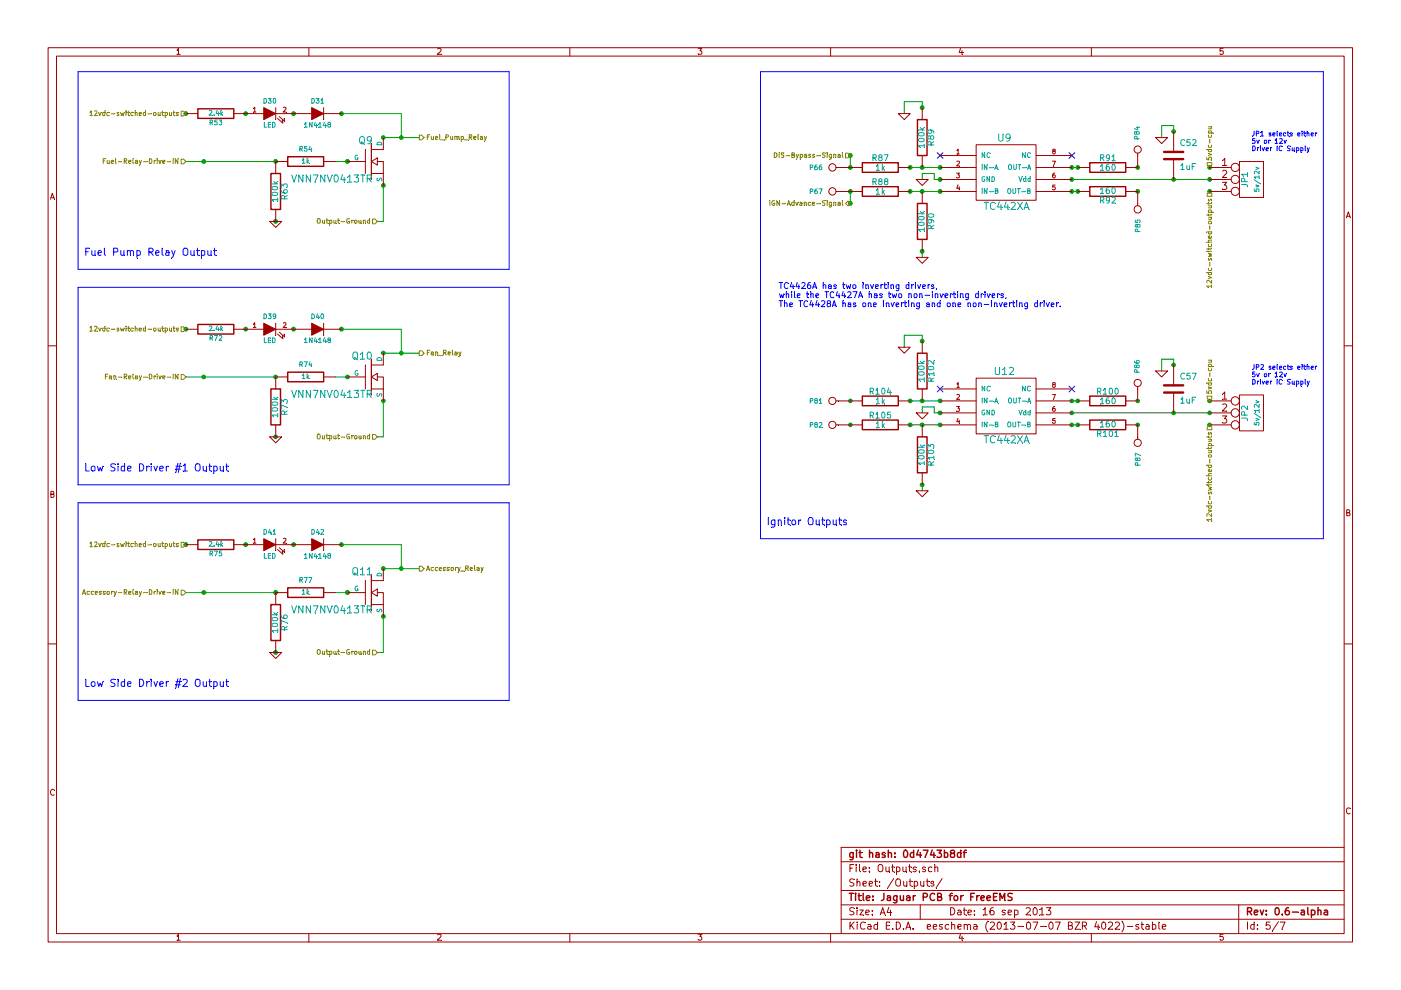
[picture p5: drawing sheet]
EESchema Schematic File Version 2  date Wed 18 Sep 2013 08:48:05 AM EDT
LIBS:opto
LIBS:power
LIBS:conn
LIBS:transistors
LIBS:device
LIBS:Jaguar
LIBS:Jaguar-cache
EELAYER 24  0
EELAYER END
$Descr A4 11700 8267
Sheet 5 7
Title "Jaguar PCB for FreeEMS"
Date "16 sep 2013"
Rev "0.6-alpha"
Comp "git hash: 0d4743b8df"
Comment1 ""
Comment2 ""
Comment3 ""
Comment4 ""
$EndDescr
Text Notes 6500 2350 0    50   ~ 0
\nTC4426A has two inverting drivers, \nwhile the TC4427A has two non-inverting drivers, \nThe TC4428A has one inverting and one non-inverting driver.
Connection ~ 7100 1700
Connection ~ 7100 1300
Wire Wire Line
	7100 1700 7100 1600
Wire Wire Line
	9800 1100 9800 1050
Wire Wire Line
	9800 1050 9700 1050
Wire Wire Line
	9700 1050 9700 1150
Wire Wire Line
	8950 1600 9000 1600
Wire Wire Line
	7700 2100 7700 2150
Wire Wire Line
	7850 1600 7600 1600
Wire Wire Line
	7600 1400 7850 1400
Wire Wire Line
	3150 3650 3200 3650
Wire Wire Line
	3150 1850 3200 1850
Connection ~ 1700 4950
Wire Wire Line
	2800 4950 2900 4950
Connection ~ 2300 4950
Connection ~ 2300 5450
Wire Wire Line
	3200 5150 3200 5450
Wire Wire Line
	2850 4550 3350 4550
Connection ~ 2850 4550
Connection ~ 2450 4550
Connection ~ 1550 4550
Connection ~ 2050 4550
Connection ~ 2900 4950
Connection ~ 3200 5150
Connection ~ 3200 4750
Connection ~ 3350 4750
Wire Wire Line
	3500 4750 3200 4750
Wire Wire Line
	3350 4550 3350 4750
Wire Notes Line
	4250 5850 4250 4200
Wire Notes Line
	4250 5850 650  5850
Wire Notes Line
	650  5850 650  4200
Wire Notes Line
	650  4200 4250 4200
Wire Wire Line
	1550 4950 2300 4950
Wire Wire Line
	1550 3150 2300 3150
Wire Notes Line
	650  2400 4250 2400
Wire Notes Line
	650  2400 650  4050
Wire Notes Line
	650  4050 4250 4050
Wire Notes Line
	4250 4050 4250 2400
Wire Wire Line
	3350 2950 3350 2750
Wire Wire Line
	3500 2950 3200 2950
Connection ~ 3350 2950
Connection ~ 3200 2950
Connection ~ 3200 3350
Connection ~ 2900 3150
Connection ~ 2050 2750
Connection ~ 1550 2750
Connection ~ 2450 2750
Connection ~ 2850 2750
Wire Wire Line
	3350 2750 2850 2750
Wire Wire Line
	3200 3650 3200 3350
Connection ~ 2300 3650
Connection ~ 2300 3150
Wire Wire Line
	2800 3150 2900 3150
Connection ~ 1700 3150
Connection ~ 1700 1350
Wire Wire Line
	2800 1350 2900 1350
Connection ~ 2300 1350
Connection ~ 2300 1850
Wire Wire Line
	3200 1850 3200 1550
Wire Wire Line
	2850 950  3350 950 
Connection ~ 2850 950 
Connection ~ 2450 950 
Connection ~ 1550 950 
Connection ~ 2050 950 
Connection ~ 2900 1350
Connection ~ 3200 1550
Connection ~ 3200 1150
Connection ~ 3350 1150
Wire Wire Line
	3500 1150 3200 1150
Wire Wire Line
	3350 950  3350 1150
Wire Notes Line
	4250 2250 4250 600 
Wire Notes Line
	4250 2250 650  2250
Wire Notes Line
	650  2250 650  600 
Wire Notes Line
	650  600  4250 600 
Wire Wire Line
	1550 1350 2300 1350
Wire Wire Line
	3200 5450 3150 5450
Wire Wire Line
	7850 1500 7800 1500
Wire Wire Line
	7800 1500 7800 1450
Wire Wire Line
	7800 1450 7700 1450
Wire Wire Line
	7700 1450 7700 1500
Wire Wire Line
	7550 950  7550 850 
Wire Wire Line
	7550 850  7700 850 
Wire Wire Line
	7700 850  7700 900 
Wire Wire Line
	8950 1400 9000 1400
Wire Wire Line
	10100 1500 8950 1500
Connection ~ 10100 1400
Connection ~ 10100 1600
Connection ~ 9800 1500
Connection ~ 8950 1500
Connection ~ 8950 1400
Connection ~ 9000 1400
Connection ~ 9000 1600
Connection ~ 8950 1600
Connection ~ 9500 1600
Connection ~ 9500 1400
Connection ~ 9800 1100
Connection ~ 7850 1500
Connection ~ 7850 1600
Connection ~ 7700 1600
Connection ~ 7600 1600
Connection ~ 7100 1600
Connection ~ 7100 1400
Connection ~ 7700 900 
Connection ~ 7600 1400
Connection ~ 7700 1400
Connection ~ 7850 1400
Connection ~ 7700 2100
Wire Notes Line
	6350 600  11050 600 
Wire Notes Line
	6350 600  6350 4500
Wire Notes Line
	11050 600  11050 4500
Connection ~ 10100 1500
Connection ~ 10100 3450
Wire Notes Line
	11050 4500 6350 4500
Connection ~ 7700 4050
Connection ~ 7850 3350
Connection ~ 7700 3350
Connection ~ 7600 3350
Connection ~ 7700 2850
Connection ~ 7100 3350
Connection ~ 7100 3550
Connection ~ 7600 3550
Connection ~ 7700 3550
Connection ~ 7850 3550
Connection ~ 7850 3450
Connection ~ 9800 3050
Connection ~ 9500 3350
Connection ~ 9500 3550
Connection ~ 8950 3550
Connection ~ 9000 3550
Connection ~ 9000 3350
Connection ~ 8950 3350
Connection ~ 8950 3450
Connection ~ 9800 3450
Connection ~ 10100 3550
Connection ~ 10100 3350
Wire Wire Line
	10100 3450 8950 3450
Wire Wire Line
	8950 3350 9000 3350
Wire Wire Line
	7700 2850 7700 2800
Wire Wire Line
	7700 2800 7550 2800
Wire Wire Line
	7550 2800 7550 2900
Wire Wire Line
	7700 3450 7700 3400
Wire Wire Line
	7700 3400 7800 3400
Wire Wire Line
	7800 3400 7800 3450
Wire Wire Line
	7800 3450 7850 3450
Wire Wire Line
	7600 3350 7850 3350
Wire Wire Line
	7850 3550 7600 3550
Wire Wire Line
	7700 4050 7700 4100
Wire Wire Line
	8950 3550 9000 3550
Wire Wire Line
	9700 3100 9700 3000
Wire Wire Line
	9700 3000 9800 3000
Wire Wire Line
	9800 3000 9800 3050
Wire Wire Line
	7100 1300 7100 1400
Text HLabel 7100 1700 0    40   BiDi ~ 0
IGN-Advance-Signal
Text HLabel 7100 1300 0    40   Input ~ 0
DIS-Bypass-Signal
$Comp
L CONN_1 P86
U 1 1
P 9500 3200
F 0 "P86" H 9580 3200 40  0000 L CNN
F 1 "Ignitor3" H 9500 3255 30  0001 C CNN
	1    9500 3200
	0    -1   -1   0   
$EndComp
$Comp
L CONN_1 P87
U 1 1
P 9500 3700
F 0 "P87" H 9580 3700 40  0000 L CNN
F 1 "Ignitor4" H 9500 3755 30  0001 C CNN
	1    9500 3700
	0    1    1    0   
$EndComp
$Comp
L CONN_1 P84
U 1 1
P 9500 1250
F 0 "P84" H 9580 1250 40  0000 L CNN
F 1 "Ignitor2" H 9500 1305 30  0001 C CNN
	1    9500 1250
	0    -1   -1   0   
$EndComp
$Comp
L CONN_1 P85
U 1 1
P 9500 1750
F 0 "P85" H 9580 1750 40  0000 L CNN
F 1 "Ignitor1" H 9500 1805 30  0001 C CNN
	1    9500 1750
	0    1    1    0   
$EndComp
$Comp
L TC442XA U?
U 1 1
P 8400 3400
AR Path="/4F0D82A1/5092B819" Ref="U?"  Part="1" 
AR Path="/4F0D82A1/509C864F" Ref="U12"  Part="1" 
F 0 "U12" H 8385 3691 60  0000 C CNN
F 1 "TC442XA" H 8403 3121 60  0000 C CNN
	1    8400 3400
	1    0    0    -1  
$EndComp
$Comp
L R R103
U 1 1
P 7700 3800
F 0 "R103" V 7780 3800 50  0000 C CNN
F 1 "100k" V 7700 3800 50  0000 C CNN
	1    7700 3800
	1    0    0    -1  
$EndComp
$Comp
L R R102
U 1 1
P 7700 3100
F 0 "R102" V 7780 3100 50  0000 C CNN
F 1 "100k" V 7700 3100 50  0000 C CNN
	1    7700 3100
	1    0    0    -1  
$EndComp
$Comp
L R R105
U 1 1
P 7350 3550
F 0 "R105" V 7430 3550 50  0000 C CNN
F 1 "1k" V 7350 3550 50  0000 C CNN
	1    7350 3550
	0    -1   -1   0   
$EndComp
$Comp
L R R104
U 1 1
P 7350 3350
F 0 "R104" V 7430 3350 50  0000 C CNN
F 1 "1k" V 7350 3350 50  0000 C CNN
	1    7350 3350
	0    -1   -1   0   
$EndComp
$Comp
L R R100
U 1 1
P 9250 3350
F 0 "R100" V 9330 3350 50  0000 C CNN
F 1 "160" V 9250 3350 50  0000 C CNN
	1    9250 3350
	0    -1   -1   0   
$EndComp
$Comp
L R R101
U 1 1
P 9250 3550
F 0 "R101" V 9330 3550 50  0000 C CNN
F 1 "160" V 9250 3550 50  0000 C CNN
	1    9250 3550
	0    1    1    0   
$EndComp
$Comp
L GND #PWR029
U 1 1
P 7700 4100
F 0 "#PWR029" H 7700 4100 30  0001 C CNN
F 1 "GND" H 7700 4030 30  0001 C CNN
	1    7700 4100
	1    0    0    -1  
$EndComp
$Comp
L GND #PWR030
U 1 1
P 7550 2900
F 0 "#PWR030" H 7550 2900 30  0001 C CNN
F 1 "GND" H 7550 2830 30  0001 C CNN
	1    7550 2900
	1    0    0    -1  
$EndComp
$Comp
L GND #PWR031
U 1 1
P 7700 3450
F 0 "#PWR031" H 7700 3450 30  0001 C CNN
F 1 "GND" H 7700 3380 30  0001 C CNN
	1    7700 3450
	1    0    0    -1  
$EndComp
$Comp
L C C57
U 1 1
P 9800 3250
F 0 "C57" H 9850 3350 50  0000 L CNN
F 1 "1uF" H 9850 3150 50  0000 L CNN
	1    9800 3250
	1    0    0    -1  
$EndComp
$Comp
L CONN_3 JP2
U 1 1
P 10450 3450
F 0 "JP2" V 10400 3450 50  0000 C CNN
F 1 "5v/12v" V 10500 3450 40  0000 C CNN
	1    10450 3450
	1    0    0    -1  
$EndComp
NoConn ~ 8950 3250
NoConn ~ 7850 3250
$Comp
L CONN_1 P81
U 1 1
P 6950 3350
F 0 "P81" H 7030 3350 40  0000 L CNN
F 1 "IG3" H 6950 3405 30  0001 C CNN
	1    6950 3350
	-1   0    0    1   
$EndComp
$Comp
L CONN_1 P82
U 1 1
P 6950 3550
F 0 "P82" H 7030 3550 40  0000 L CNN
F 1 "IG4" H 6950 3605 30  0001 C CNN
	1    6950 3550
	-1   0    0    1   
$EndComp
$Comp
L GND #PWR032
U 1 1
P 9700 3100
F 0 "#PWR032" H 9700 3100 30  0001 C CNN
F 1 "GND" H 9700 3030 30  0001 C CNN
	1    9700 3100
	1    0    0    -1  
$EndComp
Text Notes 6400 4400 0    60   ~ 0
Ignitor Outputs
Text Notes 10450 3100 0    40   ~ 0
JP2 selects either\n5v or 12v \nDriver IC Supply
Text HLabel 10100 3550 3    40   Input ~ 0
12vdc-switched-outputs
Text HLabel 10100 3350 1    40   Input ~ 0
5vdc-cpu
Text HLabel 10100 1400 1    40   Input ~ 0
5vdc-cpu
Text HLabel 10100 1600 3    40   Input ~ 0
12vdc-switched-outputs
Text Notes 10450 1150 0    40   ~ 0
JP1 selects either\n5v or 12v \nDriver IC Supply
$Comp
L GND #PWR033
U 1 1
P 9700 1150
F 0 "#PWR033" H 9700 1150 30  0001 C CNN
F 1 "GND" H 9700 1080 30  0001 C CNN
	1    9700 1150
	1    0    0    -1  
$EndComp
$Comp
L CONN_1 P67
U 1 1
P 6950 1600
F 0 "P67" H 7030 1600 40  0000 L CNN
F 1 "IG1" H 6950 1655 30  0001 C CNN
	1    6950 1600
	-1   0    0    1   
$EndComp
$Comp
L CONN_1 P66
U 1 1
P 6950 1400
F 0 "P66" H 7030 1400 40  0000 L CNN
F 1 "IG2" H 6950 1455 30  0001 C CNN
	1    6950 1400
	-1   0    0    1   
$EndComp
NoConn ~ 7850 1300
NoConn ~ 8950 1300
$Comp
L CONN_3 JP1
U 1 1
P 10450 1500
F 0 "JP1" V 10400 1500 50  0000 C CNN
F 1 "5v/12v" V 10500 1500 40  0000 C CNN
	1    10450 1500
	1    0    0    -1  
$EndComp
$Comp
L C C52
U 1 1
P 9800 1300
F 0 "C52" H 9850 1400 50  0000 L CNN
F 1 "1uF" H 9850 1200 50  0000 L CNN
	1    9800 1300
	1    0    0    -1  
$EndComp
$Comp
L GND #PWR034
U 1 1
P 7700 1500
F 0 "#PWR034" H 7700 1500 30  0001 C CNN
F 1 "GND" H 7700 1430 30  0001 C CNN
	1    7700 1500
	1    0    0    -1  
$EndComp
$Comp
L GND #PWR035
U 1 1
P 7550 950
F 0 "#PWR035" H 7550 950 30  0001 C CNN
F 1 "GND" H 7550 880 30  0001 C CNN
	1    7550 950 
	1    0    0    -1  
$EndComp
$Comp
L GND #PWR036
U 1 1
P 7700 2150
F 0 "#PWR036" H 7700 2150 30  0001 C CNN
F 1 "GND" H 7700 2080 30  0001 C CNN
	1    7700 2150
	1    0    0    -1  
$EndComp
$Comp
L R R92
U 1 1
P 9250 1600
F 0 "R92" V 9330 1600 50  0000 C CNN
F 1 "160" V 9250 1600 50  0000 C CNN
	1    9250 1600
	0    1    1    0   
$EndComp
$Comp
L R R91
U 1 1
P 9250 1400
F 0 "R91" V 9330 1400 50  0000 C CNN
F 1 "160" V 9250 1400 50  0000 C CNN
	1    9250 1400
	0    -1   -1   0   
$EndComp
$Comp
L R R87
U 1 1
P 7350 1400
F 0 "R87" V 7430 1400 50  0000 C CNN
F 1 "1k" V 7350 1400 50  0000 C CNN
	1    7350 1400
	0    -1   -1   0   
$EndComp
$Comp
L R R88
U 1 1
P 7350 1600
F 0 "R88" V 7430 1600 50  0000 C CNN
F 1 "1k" V 7350 1600 50  0000 C CNN
	1    7350 1600
	0    -1   -1   0   
$EndComp
$Comp
L R R89
U 1 1
P 7700 1150
F 0 "R89" V 7780 1150 50  0000 C CNN
F 1 "100k" V 7700 1150 50  0000 C CNN
	1    7700 1150
	1    0    0    -1  
$EndComp
$Comp
L R R90
U 1 1
P 7700 1850
F 0 "R90" V 7780 1850 50  0000 C CNN
F 1 "100k" V 7700 1850 50  0000 C CNN
	1    7700 1850
	1    0    0    -1  
$EndComp
$Comp
L TC442XA U9
U 1 1
P 8400 1450
F 0 "U9" H 8385 1741 60  0000 C CNN
F 1 "TC442XA" H 8403 1171 60  0000 C CNN
	1    8400 1450
	1    0    0    -1  
$EndComp
Text HLabel 1550 4550 0    40   Input ~ 0
12vdc-switched-outputs
Text HLabel 1550 2750 0    40   Input ~ 0
12vdc-switched-outputs
$Comp
L GND #PWR037
U 1 1
P 2300 5450
F 0 "#PWR037" H 2300 5450 30  0001 C CNN
F 1 "GND" H 2300 5380 30  0001 C CNN
	1    2300 5450
	1    0    0    -1  
$EndComp
$Comp
L GND #PWR038
U 1 1
P 2300 3650
F 0 "#PWR038" H 2300 3650 30  0001 C CNN
F 1 "GND" H 2300 3580 30  0001 C CNN
	1    2300 3650
	1    0    0    -1  
$EndComp
$Comp
L GND #PWR039
U 1 1
P 2300 1850
F 0 "#PWR039" H 2300 1850 30  0001 C CNN
F 1 "GND" H 2300 1780 30  0001 C CNN
	1    2300 1850
	1    0    0    -1  
$EndComp
Text HLabel 3150 5450 0    40   Input ~ 0
Output-Ground
$Comp
L R R76
U 1 1
P 2300 5200
F 0 "R76" V 2380 5200 50  0000 C CNN
F 1 "100k" V 2300 5200 50  0000 C CNN
	1    2300 5200
	1    0    0    -1  
$EndComp
$Comp
L MOSFET_N Q11
U 1 1
P 3100 4950
F 0 "Q11" H 3110 5120 60  0000 R CNN
F 1 "VNN7NV0413TR" H 3110 4800 60  0000 R CNN
	1    3100 4950
	1    0    0    -1  
$EndComp
Text Notes 700  5750 0    60   ~ 0
Low Side Driver #2 Output
$Comp
L DIODE D42
U 1 1
P 2650 4550
F 0 "D42" H 2650 4650 40  0000 C CNN
F 1 "1N4148" H 2650 4450 40  0000 C CNN
	1    2650 4550
	1    0    0    -1  
$EndComp
$Comp
L LED D41
U 1 1
P 2250 4550
F 0 "D41" H 2250 4650 40  0000 C CNN
F 1 "LED" H 2250 4450 40  0000 C CNN
	1    2250 4550
	1    0    0    -1  
$EndComp
$Comp
L R R75
U 1 1
P 1800 4550
F 0 "R75" V 1880 4550 40  0000 C CNN
F 1 "2.4k" V 1800 4550 40  0000 C CNN
	1    1800 4550
	0    1    1    0   
$EndComp
Text HLabel 1550 4950 0    40   Input ~ 0
Accessory-Relay-Drive-IN
Text HLabel 3500 4750 2    40   Output ~ 0
Accessory_Relay
$Comp
L R R77
U 1 1
P 2550 4950
F 0 "R77" V 2450 4950 40  0000 C CNN
F 1 "1k" V 2550 4950 40  0000 C CNN
	1    2550 4950
	0    1    1    0   
$EndComp
$Comp
L R R74
U 1 1
P 2550 3150
F 0 "R74" V 2450 3150 40  0000 C CNN
F 1 "1k" V 2550 3150 40  0000 C CNN
	1    2550 3150
	0    1    1    0   
$EndComp
Text HLabel 3500 2950 2    40   Output ~ 0
Fan_Relay
Text HLabel 1550 3150 0    40   Input ~ 0
Fan-Relay-Drive-IN
$Comp
L R R72
U 1 1
P 1800 2750
F 0 "R72" V 1880 2750 40  0000 C CNN
F 1 "2.4k" V 1800 2750 40  0000 C CNN
	1    1800 2750
	0    1    1    0   
$EndComp
$Comp
L LED D39
U 1 1
P 2250 2750
F 0 "D39" H 2250 2850 40  0000 C CNN
F 1 "LED" H 2250 2650 40  0000 C CNN
	1    2250 2750
	1    0    0    -1  
$EndComp
$Comp
L DIODE D40
U 1 1
P 2650 2750
F 0 "D40" H 2650 2850 40  0000 C CNN
F 1 "1N4148" H 2650 2650 40  0000 C CNN
	1    2650 2750
	1    0    0    -1  
$EndComp
Text Notes 700  3950 0    60   ~ 0
Low Side Driver #1 Output
$Comp
L MOSFET_N Q10
U 1 1
P 3100 3150
F 0 "Q10" H 3110 3320 60  0000 R CNN
F 1 "VNN7NV0413TR" H 3110 3000 60  0000 R CNN
	1    3100 3150
	1    0    0    -1  
$EndComp
$Comp
L R R73
U 1 1
P 2300 3400
F 0 "R73" V 2380 3400 50  0000 C CNN
F 1 "100k" V 2300 3400 50  0000 C CNN
	1    2300 3400
	1    0    0    -1  
$EndComp
Text HLabel 3150 3650 0    40   Input ~ 0
Output-Ground
Text HLabel 3150 1850 0    40   Input ~ 0
Output-Ground
$Comp
L R R63
U 1 1
P 2300 1600
F 0 "R63" V 2380 1600 50  0000 C CNN
F 1 "100k" V 2300 1600 50  0000 C CNN
	1    2300 1600
	1    0    0    -1  
$EndComp
$Comp
L MOSFET_N Q9
U 1 1
P 3100 1350
F 0 "Q9" H 3110 1520 60  0000 R CNN
F 1 "VNN7NV0413TR" H 3110 1200 60  0000 R CNN
	1    3100 1350
	1    0    0    -1  
$EndComp
Text Notes 700  2150 0    60   ~ 0
Fuel Pump Relay Output
$Comp
L DIODE D31
U 1 1
P 2650 950
F 0 "D31" H 2650 1050 40  0000 C CNN
F 1 "1N4148" H 2650 850 40  0000 C CNN
	1    2650 950 
	1    0    0    -1  
$EndComp
$Comp
L LED D30
U 1 1
P 2250 950
F 0 "D30" H 2250 1050 40  0000 C CNN
F 1 "LED" H 2250 850 40  0000 C CNN
	1    2250 950 
	1    0    0    -1  
$EndComp
$Comp
L R R53
U 1 1
P 1800 950
F 0 "R53" V 1880 950 40  0000 C CNN
F 1 "2.4k" V 1800 950 40  0000 C CNN
	1    1800 950 
	0    1    1    0   
$EndComp
Text HLabel 1550 1350 0    40   Input ~ 0
Fuel-Relay-Drive-IN
Text HLabel 3500 1150 2    40   Output ~ 0
Fuel_Pump_Relay
Text HLabel 1550 950  0    40   Input ~ 0
12vdc-switched-outputs
$Comp
L R R54
U 1 1
P 2550 1350
F 0 "R54" V 2450 1350 40  0000 C CNN
F 1 "1k" V 2550 1350 40  0000 C CNN
	1    2550 1350
	0    1    1    0   
$EndComp
$EndSCHEMATC
